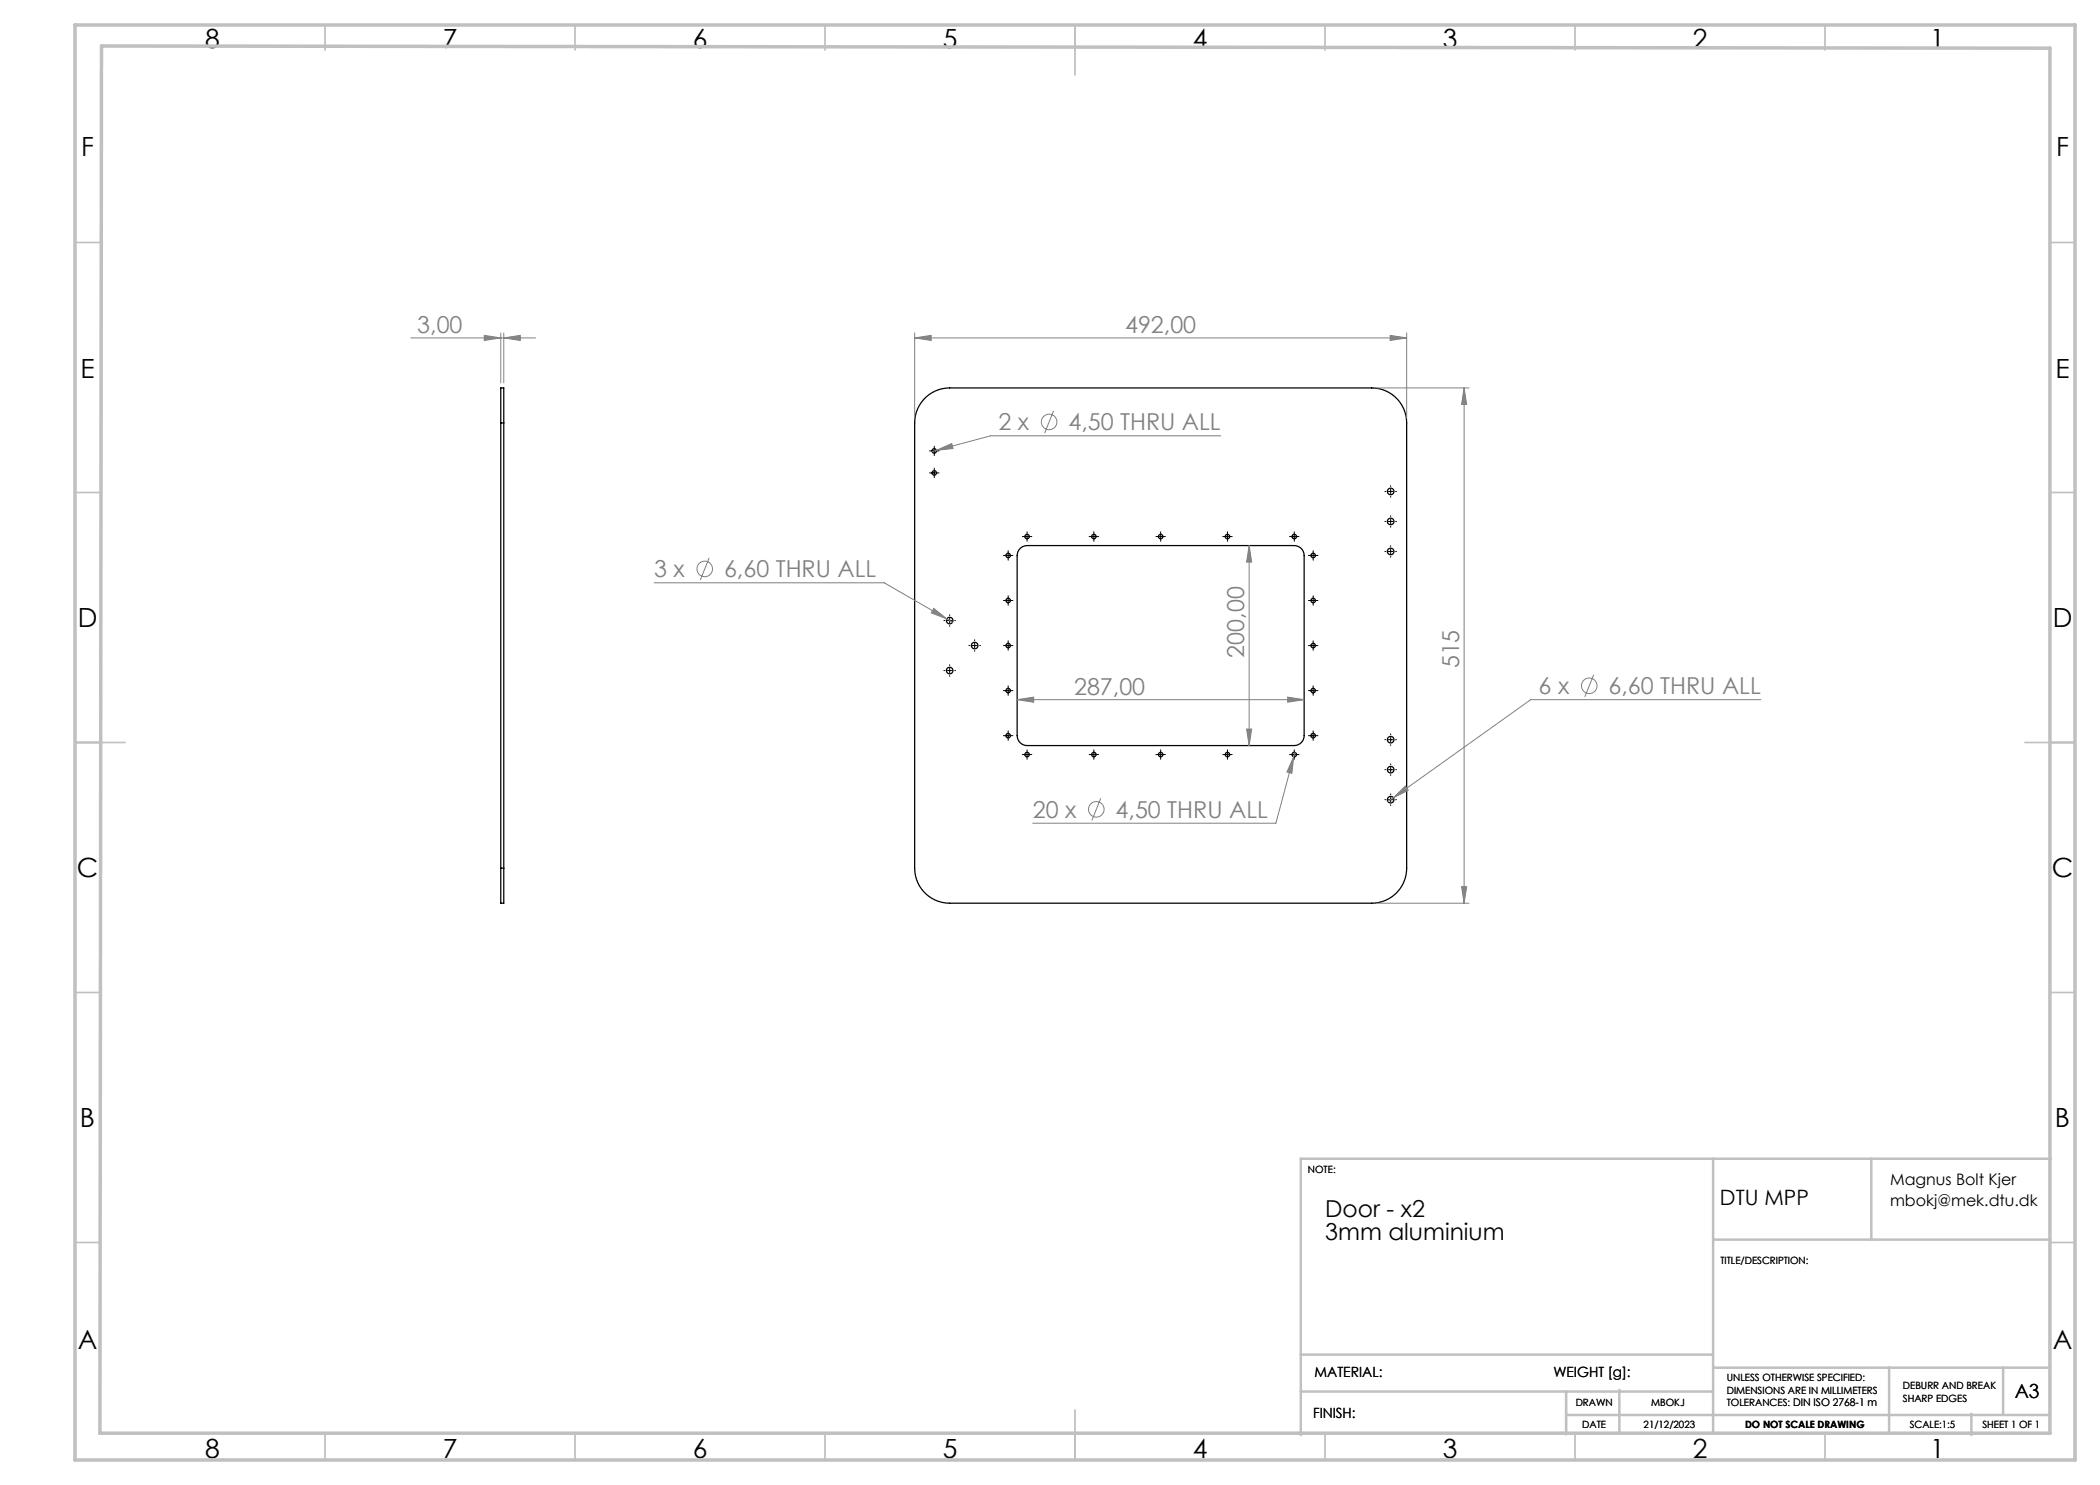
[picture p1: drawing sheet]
<svg xmlns="http://www.w3.org/2000/svg" width="420mm" height="297mm" viewBox="0 0 420 297" stroke-linecap="round" stroke-linejoin="round" font-family="sans-serif">
<g fill="none" stroke="#000" stroke-width=".25">
<path d="M185.2 79.4a7 7 0 0 1 4.7-1.8h84.4a7 7 0 0 1 7 7v89a7 7 0 0 1-7 7h-84.4a7 7 0 0 1-7-7v-89a7 7 0 0 1 2.3-5.2zM100.2 84.6v-7h.6v7M100.2 84.6h.6M100.2 84.6v89M100.8 84.6v89M204 109.7a2 2 0 0 1 1.4-.6h53.4a2 2 0 0 1 2 2v36a2 2 0 0 1-2 2h-53.4a2 2 0 0 1-2-2v-36a2 2 0 0 1 .6-1.4zM100.2 173.6v7h.6v-7M100.2 173.6h.6"/>
<circle cx="186.9" cy="90.2" r=".45"/>
<circle cx="186.9" cy="94.6" r=".45"/>
<circle cx="278.1" cy="98.3" r=".66"/>
<circle cx="201.6" cy="111.1" r=".45"/>
<circle cx="205.4" cy="107.3" r=".45"/>
<circle cx="218.8" cy="107.3" r=".45"/>
<circle cx="232.1" cy="107.3" r=".45"/>
<circle cx="245.5" cy="107.3" r=".45"/>
<circle cx="258.9" cy="107.3" r=".45"/>
<circle cx="262.6" cy="111.1" r=".45"/>
<circle cx="278.1" cy="104.3" r=".66"/>
<circle cx="278.1" cy="110.3" r=".66"/>
<circle cx="189.9" cy="124.1" r=".66"/>
<circle cx="189.9" cy="134.1" r=".66"/>
<circle cx="194.9" cy="129.1" r=".66"/>
<circle cx="201.6" cy="138.1" r=".45"/>
<circle cx="201.6" cy="129.1" r=".45"/>
<circle cx="201.6" cy="120.1" r=".45"/>
<circle cx="262.6" cy="138.1" r=".45"/>
<circle cx="262.6" cy="129.1" r=".45"/>
<circle cx="262.6" cy="120.1" r=".45"/>
<circle cx="201.6" cy="147.1" r=".45"/>
<circle cx="205.4" cy="150.9" r=".45"/>
<circle cx="218.8" cy="150.9" r=".45"/>
<circle cx="232.1" cy="150.9" r=".45"/>
<circle cx="245.5" cy="150.9" r=".45"/>
<circle cx="258.9" cy="150.9" r=".45"/>
<circle cx="262.6" cy="147.1" r=".45"/>
<circle cx="278.1" cy="147.9" r=".66"/>
<circle cx="278.1" cy="153.9" r=".66"/>
<circle cx="278.1" cy="159.9" r=".66"/>
</g>
<g fill="none" stroke="#808080" stroke-width=".2">
<path d="M82.2 67.6h24.9M96.9 67.1l3.3 .5-3.3 .5zM100.2 66.6v10M100.8 67.6l3.3-.5v1zM100.8 66.6v10M182.9 67.6l3.3-.5v1zM182.9 66.6v17M182.9 67.6h98.4M275.3 77.6h18.5M278 67.1l3.3 .5-3.3 .5zM281.3 66.6v17M292.8 77.6l.5 3.3h-1z"/>
<path d="M292.8 77.6v103M187.3 90.1l3-1.4 .3 1zM210.7 82.2l-1.8 4.4M244.2 87.2h-46.1l-11.7 3.1M130.8 116.6h46.1l13.6 7.8M141.8 111.6l-1.7 4.4M249.8 109.1l.5 3.3h-1zM249.8 109.1v40M186.8 121.7l2.6 2.1-3.2-1.2zM203.4 139.9l3.3-.5v1zM203.4 139.9h57.4M257.5 139.4l3.3 .5-3.3 .5z"/>
<path d="M318.7 134.9l-1.7 4.5M352.2 139.9h-46.1l-28.5 20.4M220.2 159.6l-1.8 4.5M249.3 145.8h1l-.5 3.3zM258.7 151.3l-.3 3.4-1-.3zM259 150.5l-3.8 14.1h-48.6M278.7 159.6l2.4-2.4 .6 .8zM292.3 177.3h1l-.5 3.3zM275.3 180.6h18.5"/>
<circle cx="209.8" cy="84.4" r="1.56"/>
<circle cx="140.9" cy="113.8" r="1.56"/>
<circle cx="317.9" cy="137.2" r="1.56"/>
<circle cx="219.3" cy="161.9" r="1.56"/>
</g>
<g fill="none" stroke="#000" stroke-width=".2" stroke-dasharray="15.2 1.3 1.3 1.3">
<path d="M186.4 94.6h-.5M186.4 90.2h-.5M186.9 94.1v-.5M186.9 95.1v.4M186.9 89.7v-.5M186.9 90.7v.4M187.4 94.6h.4M187.4 90.2h.4M277.1 98.3h-.1M278.1 97.3v-.2M278.1 99.3v.2M279.1 98.3h.2"/>
<path d="M201.1 111.1h-.4M201.6 110.6v-.5M201.6 111.6v.4M201.6 119.6v-.4M202.1 111.1h.5M204.9 107.3h-.4M205.4 106.8v-.4M205.4 107.8v.5M205.9 107.3h.5M218.3 107.3h-.5M218.8 106.8v-.4M218.8 107.8v.5"/>
<path d="M219.3 107.3h.4M231.6 107.3h-.4M232.1 106.8v-.4M232.1 107.8v.5M232.6 107.3h.5M245 107.3h-.5M245.5 106.8v-.4M245.5 107.8v.5M246 107.3h.4M258.4 107.3h-.5M258.9 106.8v-.4M258.9 107.8v.5"/>
<path d="M259.4 107.3h.4M262.1 111.1h-.4M262.6 119.6v-.4M262.6 110.6v-.5M262.6 111.6v.4M263.1 111.1h.5M277.1 110.3h-.1M277.1 104.3h-.1M278.1 109.3v-.2M278.1 111.3v.1M278.1 103.3v-.2M278.1 105.3v.2"/>
<path d="M279.1 110.3h.2M279.1 104.3h.2M188.9 134.1h-.1M188.9 124.1h-.1M189.9 133.1v-.1M189.9 135.1v.2M189.9 123.1v-.1M189.9 125.1v.2M190.9 134.1h.2M190.9 124.1h.2M193.9 129.1h-.1M194.9 128.1v-.1"/>
<path d="M194.9 130.1v.2M195.9 129.1h.2M201.1 120.1h-.4M201.1 129.1h-.4M201.1 138.1h-.4M201.6 120.6v.5M201.6 128.6v-.4M201.6 129.6v.5M201.6 137.6v-.4M201.6 138.6v.5M202.1 120.1h.5M202.1 129.1h.5"/>
<path d="M202.1 138.1h.5M262.1 138.1h-.4M262.1 129.1h-.4M262.1 120.1h-.4M262.6 137.6v-.4M262.6 138.6v.5M262.6 128.6v-.4M262.6 129.6v.5M262.6 120.6v.5M263.1 138.1h.5M263.1 129.1h.5M263.1 120.1h.5"/>
<path d="M201.1 147.1h-.4M201.6 146.6v-.4M201.6 147.6v.5M202.1 147.1h.5M204.9 150.9h-.4M205.4 150.4v-.4M205.4 151.4v.5M205.9 150.9h.5M218.3 150.9h-.5M218.8 150.4v-.4M218.8 151.4v.5M219.3 150.9h.4"/>
<path d="M231.6 150.9h-.4M232.1 150.4v-.4M232.1 151.4v.5M232.6 150.9h.5M245 150.9h-.5M245.5 150.4v-.4M245.5 151.4v.5M246 150.9h.4M258.4 150.9h-.5M258.9 150.4v-.4M258.9 151.4v.5M259.4 150.9h.4"/>
<path d="M262.1 147.1h-.4M262.6 146.6v-.4M262.6 147.6v.5M263.1 147.1h.5M277.1 159.9h-.1M277.1 153.9h-.1M277.1 147.9h-.1M278.1 158.9v-.1M278.1 152.9v-.1M278.1 154.9v.2M278.1 146.9v-.1M278.1 148.9v.2"/>
<path d="M279.1 159.9h.2M279.1 153.9h.2M279.1 147.9h.2M278.1 160.9v.2"/>
</g>
<g fill="none" stroke="#000" stroke-width=".2">
<path d="M186.4 94.6h1M186.4 90.2h1M186.9 89.7v1M186.9 94.1v1M277.6 98.3h1M278.1 97.8v1M201.1 111.1h1M201.6 110.6v1M201.6 119.6v1M204.9 107.3h1M205.4 106.8v1M218.3 107.3h1"/>
<path d="M218.8 106.8v1M231.6 107.3h1M232.1 106.8v1M245 107.3h1M245.5 106.8v1M258.4 107.3h1M258.9 106.8v1M262.1 111.1h1M262.6 110.6v1M262.6 119.6v1M277.6 110.3h1M277.6 104.3h1"/>
<path d="M278.1 103.8v1M278.1 109.8v1M189.4 134.1h1M189.4 124.1h1M189.9 123.6v1M189.9 133.6v1M194.4 129.1h1M194.9 128.6v1M201.1 129.1h1M201.1 138.1h1M201.1 120.1h1M201.6 128.6v1"/>
<path d="M201.6 137.6v1M262.1 129.1h1M262.1 138.1h1M262.1 120.1h1M262.6 128.6v1M262.6 137.6v1M201.1 147.1h1M201.6 146.6v1M204.9 150.9h1M205.4 150.4v1M218.3 150.9h1M218.8 150.4v1"/>
<path d="M231.6 150.9h1M232.1 150.4v1M245 150.9h1M245.5 150.4v1M258.4 150.9h1M258.9 150.4v1M262.1 147.1h1M262.6 146.6v1M277.6 159.9h1M277.6 153.9h1M277.6 147.9h1M278.1 147.4v1"/>
<path d="M278.1 153.4v1M278.1 159.4v1"/>
</g>
<g fill="none" stroke="#c0c0c0" stroke-width=".35">
<path d="M65 5v5M115 5v5M165 5v5M215 5v10M265 5v5M315 5v5M365 5v5M15 48.5h5M410 48.5h5M15 98.5h5M410 98.5h5M15 148.5h10"/>
<path d="M405 148.5h10M15 198.5h5M410 198.5h5M15 248.5h5M410 248.5h5M65 287v5M115 287v5M165 287v5M215 282v10M265 287v5M315 287v5M365 287v5"/>
</g>
<g fill="none" stroke="#c0c0c0" stroke-width=".5">
<path d="M342.6 231.7v54.9M374.3 231.7v16.2M410.2 231.7h-150v55.3M342.6 247.9h67.5M260.2 278.3h82.4M260.2 270.9h82.4M313.2 278.3v8.6M323.9 278v8.6M342.6 273.5h67.4M377.8 273.5v13.1M400.6 273.5v9.3M313.2 283h96.8"/>
<path d="M394.3 282.8v4.2"/>
</g>
<path d="M15 5h400v287h-400zM20.3 9.2l389.7 .4v277h-390z" fill="none" stroke="#c0c0c0" stroke-width=".7"/>
<g fill="#808080">
<path d="M187.3 90.1l3.3-.4-.3-1zM186.8 121.7l-.6 .9 3.2 1.2zM278.7 159.6l3-1.6-.6-.8zM258.7 151.3l-1.3 3.1 1 .3zM203.4 139.9l3.3-.5v1zM257.5 139.4l3.3 .5-3.3 .5zM182.9 67.6l3.3-.5v1zM278 67.1l3.3 .5-3.3 .5zM96.9 67.1l3.3 .5-3.3 .5zM100.8 67.6l3.3-.5v1z"/>
<path d="M249.8 109.1l.5 3.3h-1zM249.3 145.8h1l-.5 3.3zM292.8 77.6l.5 3.3h-1zM292.3 177.3h1l-.5 3.3z"/>
</g>
<g font-size="5.3">
<text x="41" y="9.5">8</text>
<text x="88.5" y="9.5">7</text>
<text x="138.5" y="9.5">6</text>
<text x="188.5" y="9.5">5</text>
<text x="238.5" y="9.5">4</text>
<text x="288.5" y="9.5">3</text>
<text x="338.5" y="9.5">2</text>
<text x="386" y="9.5">1</text>
<text x="16.2" y="31.3">F</text>
<text x="411.2" y="31.3">F</text>
<text x="16.1" y="75.5">E</text>
<text x="411.1" y="75.5">E</text>
<text x="15.5" y="125.5">D</text>
<text x="410.5" y="125.5">D</text>
<text x="15.4" y="175.5">C</text>
<text x="410.4" y="175.5">C</text>
<text x="16" y="225.5">B</text>
<text x="411" y="225.5">B</text>
<text x="15.5" y="269.7">A</text>
<text x="410.5" y="269.7">A</text>
<text x="41" y="291.5">8</text>
<text x="88.5" y="291.5">7</text>
<text x="138.5" y="291.5">6</text>
<text x="188.5" y="291.5">5</text>
<text x="238.5" y="291.5">4</text>
<text x="288.5" y="291.5">3</text>
<text x="338.5" y="291.5">2</text>
<text x="386" y="291.5">1</text>
</g>
<g font-size="4.7" fill="#808080">
<text x="83.5" y="66.6">3,00</text>
<text x="225" y="66.6">492,00</text>
<text x="199.7" y="86.1">2 x</text>
<text x="213.7" y="86.1">4,50 THRU ALL</text>
<text x="130.8" y="115.5">3 x</text>
<text x="144.8" y="115.5">6,60 THRU ALL</text>
<text x="248.8" y="131.5" transform="rotate(-90 248.8 131.5)">200,00</text>
<text x="291.8" y="133.7" transform="rotate(-90 291.8 133.7)">515</text>
<text x="214.8" y="138.9">287,00</text>
<text x="307.7" y="138.9">6 x</text>
<text x="321.7" y="138.9">6,60 THRU ALL</text>
<text x="206.6" y="163.6">20 x</text>
<text x="223.1" y="163.6">4,50 THRU ALL</text>
</g>
<g font-size="4.7">
<text x="265" y="243.5">Door - x2</text>
<text x="265" y="248">3mm aluminium</text>
</g>
<text font-size="4.2" x="344" y="240.9">DTU MPP</text>
<text font-size="3.9" x="403" y="279.6">A3</text>
<g font-size="3.2">
<text x="378" y="237">Magnus Bolt Kjer</text>
<text x="378" y="241.1">mbokj@mek.dtu.dk</text>
</g>
<g font-size="2.8">
<text x="262.9" y="275.4">MATERIAL:</text>
<text x="310.7" y="275.4">WEIGHT [g]:</text>
<text x="262.6" y="283.6">FINISH:</text>
</g>
<g font-size="2">
<text x="261.6" y="234.6">NOTE:</text>
<text x="344.1" y="252.7">TITLE/DESCRIPTION:</text>
<text x="315.1" y="281.3">DRAWN</text>
<text x="330.2" y="281.3">MBOKJ</text>
<text x="345.4" y="276.3">UNLESS OTHERWISE SPECIFIED:</text>
<text x="345.4" y="278.8">DIMENSIONS ARE IN MILLIMETERS</text>
<text x="345.4" y="281.3">TOLERANCES: DIN ISO 2768-1 m</text>
<text x="380.6" y="277.8">DEBURR AND BREAK</text>
<text x="380.6" y="280.3">SHARP EDGES</text>
<text x="316.4" y="285.6">DATE</text>
<text x="328.7" y="285.6">21/12/2023</text>
<text x="349" y="285.6">DO NOT SCALE DRAWING</text>
<text x="381.9" y="285.6">SCALE:1:5</text>
<text x="396.5" y="285.6">SHEET 1 OF 1</text>
</g>
</svg>
